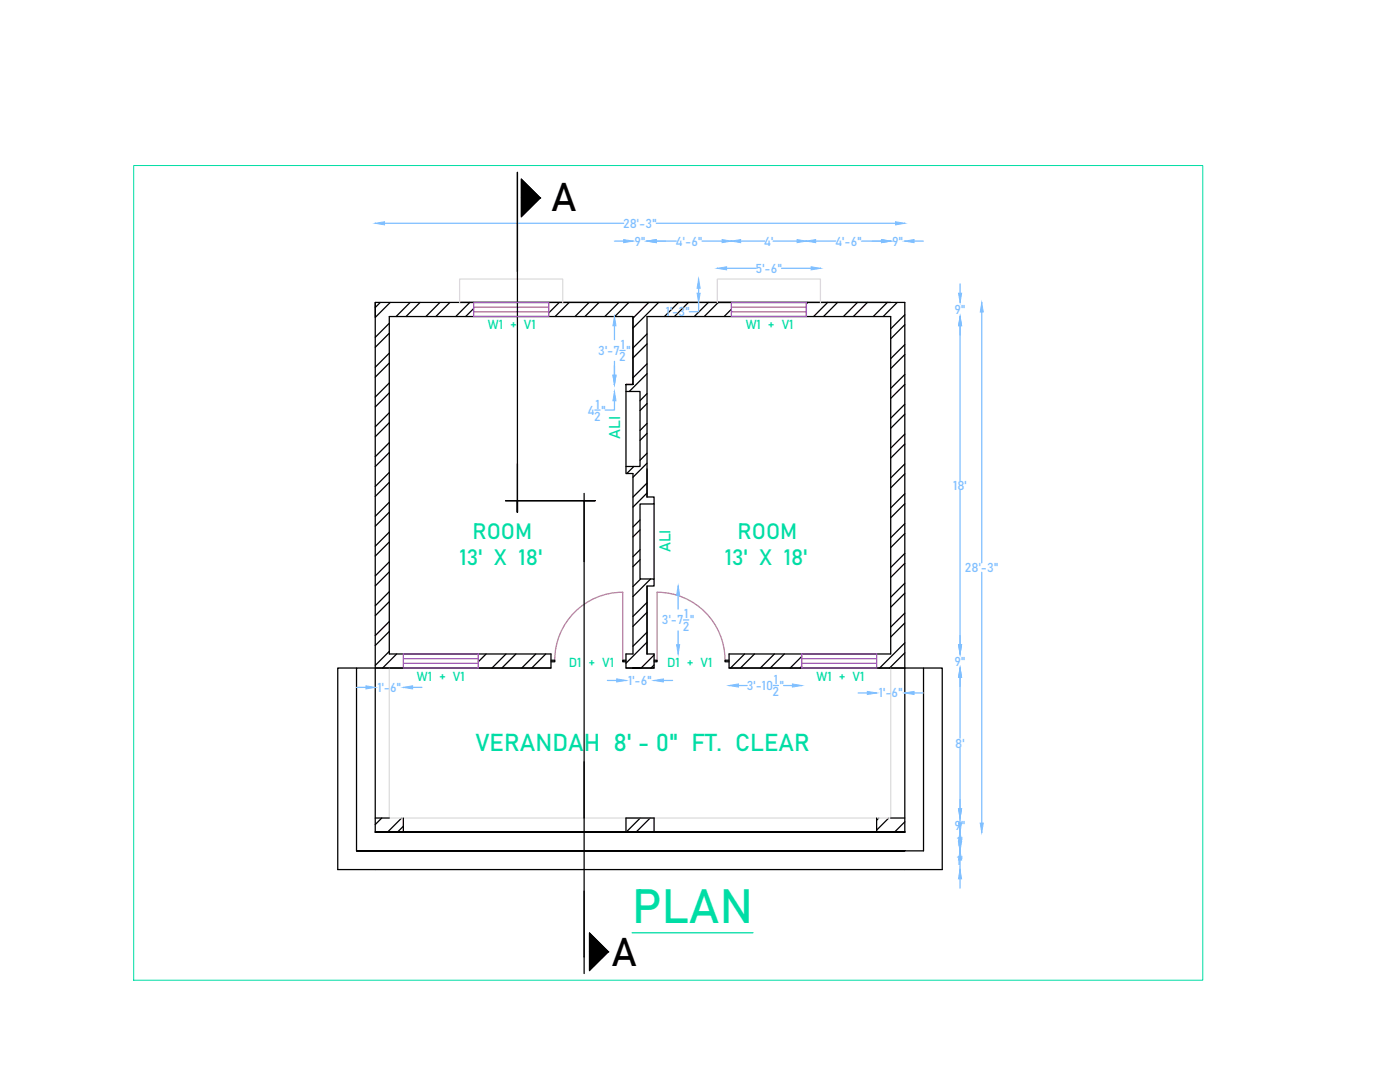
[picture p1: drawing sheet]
<svg xmlns="http://www.w3.org/2000/svg" width="279mm" height="216mm" viewBox="0 0 279 216" stroke-linecap="round" stroke-linejoin="round" font-family="sans-serif">
<!-- layer: 0 -->
<g fill="none" stroke="#000" stroke-width=".25">
<path d="M103.3 34.4v19.8M104.1 35.8l3.7 3.7-3.7 3.7zM74.9 60.3v2.9M75.9 60.3l-1 1.1M77.7 64.5l-2.8 2.8M77.7 70.5l-2.8 2.8M77.7 76.4l-2.8 2.8M77.7 66.5l-2.8 2.8M77.7 72.4l-2.8 2.8M77.7 78.4l-2.8 2.8M77.9 60.3l-3 3M81.9 60.3l-2.9 2.9"/>
<path d="M83.8 60.3l-2.8 2.9M87.8 60.3l-2.8 2.9M89.8 60.3l-2.8 2.9M91.7 60.3h86.1M93.8 60.3l-2.8 2.9M94.5 61.6l-1.6 1.6M111.6 60.3l-2.1 2.2M113.6 60.3l-2.8 2.9M117.6 60.3l-2.8 2.9M119.5 60.3l-2.8 2.9M123.5 60.3l-2.8 2.9M124.9 76.7v17.8h1.4v36h-1.4v2.8h2.8h-1.4"/>
<path d="M124.9 78.1h2.8v15h-2.8M125 76.7l-.1 .1M125.5 60.3l-2.8 2.9M126.3 63.2h-48.6v67.3h32.3v2.8h-35.1M126.3 63.2v13.5h-1.4h1.4zM129.1 66.6l-2.8 2.8M129.1 72.6l-2.8 2.8M129.1 78.5l-1.4 1.4M129.1 68.6l-2.8 2.8M129.1 74.6l-3.5 3.5M129.5 60.3l-3.2 3.2M131.4 60.3l-5.1 5.2"/>
<path d="M135.4 60.3l-2.8 2.9M137.4 60.3l-2.8 2.9M141.4 60.3l-2.8 2.9M143.2 60.3h2.8M143.4 60.3l-2.9 2.9M146 61.7l-1.5 1.5M161.2 60.3l-.3 .3M165.2 60.3l-2.8 2.9M167.2 60.3l-2.9 2.9M171.1 60.3l-2.8 2.9M173.1 60.3l-2.8 2.9M177.1 60.3l-2.8 2.9"/>
<path d="M179.1 60.3l-2.8 2.9M180.6 62.8l-2.8 2.8M180.6 68.8l-2.8 2.8M180.6 74.7l-2.8 2.8M180.6 64.8l-2.8 2.8M180.6 70.7l-2.8 2.9M180.6 76.7l-2.8 2.8M77.7 82.4l-2.8 2.8M77.7 88.3l-2.8 2.8M77.7 94.3l-2.8 2.8M77.7 84.3l-2.8 2.9M77.7 90.3l-2.8 2.8"/>
<path d="M77.7 96.2l-2.8 2.9M103.3 92.6v9.6M116.6 99.9v12.2M126.5 93.1l-1.4 1.4M129.1 84.5l-1.4 1.4M129.1 90.4l-1.4 1.4M129.1 96.4l-2.8 2.8M129.1 80.5l-1.4 1.4M129.1 86.5l-1.4 1.4M129.1 92.4l-2.8 2.8M129.1 98.4l-2.8 2.8M180.6 80.7l-2.8 2.8"/>
<path d="M180.6 86.6l-2.8 2.8M180.6 92.6l-2.8 2.8M180.6 98.5l-2.8 2.8M180.6 82.7l-2.8 2.8M180.6 88.6l-2.8 2.8M180.6 94.6l-2.8 2.8M77.7 100.2l-2.8 2.8M77.7 106.2l-2.8 2.8M77.7 112.1l-2.8 2.8M77.7 118.1l-2.8 2.8M77.7 102.2l-2.8 2.8M77.7 108.2l-2.8 2.8"/>
<path d="M77.7 114.1l-2.8 2.8M127.7 103.7l-1.4 1.5M127.7 109.7l-1.4 1.4M127.7 105.7l-1.4 1.4M127.7 111.7l-1.4 1.4M127.8 115.5l-1.5 1.6M129.1 116.9v13.6M129.8 115.5l-3.5 3.5M130.5 100.6v14.9M180.6 104.5l-2.8 2.8M180.6 110.4l-2.8 2.8M180.6 116.4l-2.8 2.8"/>
<path d="M180.6 100.5l-2.8 2.8M180.6 106.5l-2.8 2.8M180.6 112.4l-2.8 2.8M180.6 118.4l-2.8 2.8M71.2 133.3h-3.8v40.2h120.6v-40.2h-42.5M77.7 124l-2.8 2.8M77.7 130l-2.8 2.8M77.7 120.1l-2.8 2.8M77.7 126l-2.8 2.8M79.2 130.5l-2.8 2.8M80.5 133.1l-.2 .2M97 130.5l-1.5 1.5"/>
<path d="M101 130.5l-2.8 2.8M103 130.5l-2.8 2.8M106.9 130.5l-2.8 2.8M108.9 130.5l-2.8 2.8M110 133.3h-38.8v36.5M110 131.7h.7v.3h-.7M124.9 131.7h-.6v.3h.6M124.9 133.3h5.6M129.1 130.5v-13.6h1.4v-1.4h-2.8v-14.9h2.8v-1.4h-1.4v-36h48.7v67.3h-32.3v2.8h14.5M129.1 130.5h1.4v2.8h-2.8M129.1 120.2l-2.8 2.8M129.1 126.2l-2.8 2.8"/>
<path d="M129.1 122.2l-2.8 2.8M129.1 128.1l-4.2 4.2M130.5 131.7h.6v.3h-.6M130.5 130.7l-2.6 2.6M130.5 132.7l-.6 .6M145.5 131.7h-.8v.3h.8M148.6 130.5l-2.8 2.8M150.6 130.5l-2.8 2.8M154.5 130.5l-2.8 2.8M156.5 130.5l-2.8 2.8M160 131l-2.3 2.3M160 133l-.3 .3"/>
<path d="M180.6 122.3l-2.8 2.8M180.6 128.3l-5.1 5M180.6 124.3l-2.8 2.8M180.6 130.3l-3.1 3M184.3 133.3v36.5h-113.1h109.4M116.6 152v11.2M74.9 163.2h2.8M76.2 163.2l-1.3 1.3M77.7 166h-2.8v-105.7h105.7v105.7M80.2 163.2l-2.8 2.8M80.5 163.2v2.8h-5.6M80.5 164.9l-1.2 1.1"/>
<path d="M116.6 177.8v16.5M124.9 166v-2.8h5.6v2.8M127.8 163.2l-2.8 2.8M129.8 163.2l-2.9 2.8M175 163.2v2.8h5.6M175.4 163.2l-.4 .5M177.4 163.2l-2.4 2.4M177.8 166h2.8M177.8 163.2h2.8M180.6 166h-105.7h105.7M180.6 164l-2.1 2M180.6 166h-.1"/>
<path d="M117.6 186.2l3.8 3.7-3.8 3.7z"/>
</g>
<!-- layer: dashed lines -->
<path d="M91.7 60.3v-4.6h20.6v4.6M143.2 60.3v-4.6h20.5v4.6M77.7 133.3v29.9h100.1v-29.9" fill="none" stroke="#dcdcdc" stroke-width=".25"/>
<!-- layer: Windows -->
<g fill="none" stroke="#a15cb8" stroke-width=".25">
<path d="M94.5 60.3h15v2.9h-15zM94.5 61.3h15M94.5 62.2h15M109.5 60.3v2.9M146 61.3h14.9M146 62.2h14.9M160.9 60.3v2.9h-14.9v-2.9h14.9v1.9M160.9 62.2v1M80.5 130.5h15v2.8h-15zM80.5 131.4h15M80.5 132.4h15M95.5 130.5v2.8"/>
<path d="M160 130.5h15v2.8h-15zM160 130.5v2.8M160 131.4h15M160 132.4h15"/>
</g>
<!-- layer: Doors -->
<path d="M110.7 131.7a13.6 13.6 0 0 1 13.6-13.5v13.5M144.7 131.7a13.6 13.6 0 0 0-13.6-13.5v13.5" fill="none" stroke="#dd8a6e" stroke-width=".25"/>
<!-- layer: Dimensions -->
<g fill="none" stroke="#7fbfff" stroke-width=".25">
<path d="M74.9 44.5v.1M76.7 44.6h47.8M122.6 48.1h1.9M126.3 48.1h.1M129.1 48.1h.1M131 48.1h4M131 44.6h47.7M139.4 55.7h.1M139.4 57.5v1M140.1 48.1h4M143.2 53.5h.1M145 53.5h5.9"/>
<path d="M146 48.1h.1M147.8 48.1h4.8M154.3 48.1h4.8M156 53.5h5.9M160.9 48.1h.1M162.8 48.1h4M163.7 53.5h.1M171.9 48.1h4M177.8 48.1h.1M180.6 44.5v.1M180.6 48.1h.1M182.4 48.1h1.9"/>
<path d="M191.6 56.7v1.8M122.6 63.2h.1M122.6 76.7h.1M122.6 78.1h.1M122.6 80v1.8h-1.8M122.6 65v2.8M122.6 72.1v2.8M123.7 69.9h1.1M139.4 60.3v1.9h-1.8M191.6 63.2h.1M191.6 60.3h.1M191.6 65v30.9"/>
<path d="M195.9 60.4h.1M195.9 62.3v50M118.7 81.8h1.1M191.6 97.8v30.8M135.3 116.9h.1M135.3 118.8v2.7M195.9 114.2v50M71.2 137.2h1.8M74.9 137.2h.1M80.5 137.2h.1M82.3 137.2h1.9M121.2 135.8h1.9"/>
<path d="M124.9 135.8h.1M130.5 135.8h.1M132.4 135.8h1.8M135.3 130.5h.1M135.3 125.9v2.7M136.4 123.7h1.1M145.5 136.8h.1M147.4 136.8h1.7M154.3 136.8h1.1M156.4 136.8h1.7M160 136.8h.1M171.3 138.3h1.8"/>
<path d="M175 138.3h.1M180.6 138.3h.1M182.4 138.3h1.9M191.6 130.5h.1M191.6 133.3h.1M191.6 135.1v12.2M191.6 149.2v12.2M191.6 162.3v1.9M191.6 166.1v3.6M191.6 171.6v1.9M191.6 175.4v1.8M191.6 163.2h.1"/>
<path d="M191.6 166h.1M191.6 169.8h.1M191.6 173.5h.1M195.9 166.1h.1"/>
</g>
<g fill="#7fbfff" stroke="#7fbfff" stroke-width=".2">
<path d="M123.1 135.5l1.8 .3-1.8 .3z"/>
<path d="M130.5 135.8l1.9-.3v.6z"/>
<path d="M145.5 136.8l1.9-.3v.6z"/>
<path d="M158.1 136.5l1.9 .3-1.9 .3z"/>
<path d="M180.6 138.3l1.8-.3v.6z"/>
<path d="M173.1 138l1.9 .3-1.9 .3z"/>
<path d="M135.3 116.9l.3 1.9h-.6z"/>
<path d="M135 128.6h.6l-.3 1.9z"/>
<path d="M122.6 63.2l.3 1.8h-.6z"/>
<path d="M122.3 74.9h.6l-.3 1.8z"/>
<path d="M122.6 78.1l.3 1.9h-.6z"/>
<path d="M139.4 55.7l.3 1.8h-.6z"/>
<path d="M139.1 58.5h.6l-.3 1.8z"/>
<path d="M143.2 53.5l1.8-.3v.6z"/>
<path d="M161.9 53.2l1.8 .3-1.8 .3z"/>
<path d="M80.5 137.2l1.8-.4v.7z"/>
<path d="M73 136.8l1.9 .4-1.9 .3z"/>
<path d="M175.9 47.8l1.9 .3-1.9 .3z"/>
<path d="M180.6 48.1l1.8-.3v.6z"/>
<path d="M160.9 48.1l1.9-.3v.6z"/>
<path d="M159.1 47.8l1.8 .3-1.8 .3z"/>
<path d="M146 48.1l1.8-.3v.6z"/>
<path d="M144.1 47.8l1.9 .3-1.9 .3z"/>
<path d="M129.1 48.1l1.9-.3v.6z"/>
<path d="M124.5 47.8l1.8 .3-1.8 .3z"/>
<path d="M178.7 44.2l1.9 .4-1.9 .3z"/>
<path d="M74.9 44.6l1.8-.4v.7z"/>
<path d="M191.3 128.6h.6l-.3 1.9z"/>
<path d="M191.6 133.3l.3 1.8h-.6z"/>
<path d="M191.3 161.4h.6l-.3 1.8z"/>
<path d="M191.6 166l.3 1.9h-.6z"/>
<path d="M191.6 169.8l.3 1.8h-.6z"/>
<path d="M191.3 164.2h.6l-.3 1.8z"/>
<path d="M191.6 173.5l.3 1.9h-.6z"/>
<path d="M191.3 167.9h.6l-.3 1.9z"/>
<path d="M191.6 63.2l.3 1.8h-.6z"/>
<path d="M191.3 58.5h.6l-.3 1.8z"/>
<path d="M195.6 164.2h.6l-.3 1.9z"/>
<path d="M195.9 60.4l.3 1.9h-.6z"/>
</g>
<!-- layer: Text -->
<path d="M126.2 186.1h24.1" fill="none" stroke="#00dda5" stroke-width=".25"/>
<!-- layer: SECTION LINE -->
<path d="M103.3 34.4v67.8M116.6 98.5v1.4h2.2h-17.9h15.7v91" fill="none" stroke="#000" stroke-width=".25"/>
<!-- layer: 0 -->
<g fill="#000" stroke="#000" stroke-width=".2">
<path d="M104.1 35.8l3.7 3.7h-3.7zM104.1 39.5v3.7l3.7-3.7z"/>
<path d="M117.6 186.2l3.8 3.7h-3.8zM117.6 189.9v3.7l3.8-3.7z"/>
</g>
<!-- layer: Text -->
<path d="M26.7 33h213.3v162.6h-213.3z" fill="none" stroke="#00dda5" stroke-width=".2"/>
<text font-size="9.5" fill="#00dda5" x="126.2" y="184.2">PLAN</text>
<g font-size="7.9">
<text x="110" y="42.1">A</text>
<text x="122.1" y="192.8">A</text>
</g>
<text font-size="4.8" fill="#00dda5" x="94.9" y="149.8">VERANDAH 8' - 0&quot; FT. CLEAR</text>
<g font-size="4.4" fill="#00dda5">
<text x="94.3" y="107.5">ROOM</text>
<text x="147.2" y="107.5">ROOM</text>
<text x="91.7" y="112.7">13' X 18'</text>
<text x="144.6" y="112.7">13' X 18'</text>
</g>
<g font-size="3.1" fill="#00dda5">
<text x="123.8" y="87.6" transform="rotate(-90 123.8 87.6)">ALI</text>
<text x="133.8" y="110.2" transform="rotate(-90 133.8 110.2)">ALI</text>
</g>
<g font-size="2.6" fill="#7fbfff">
<text x="124.4" y="45.5">28'-3&quot;</text>
<text x="126.6" y="49">9&quot;</text>
<text x="134.8" y="49">4'-6&quot;</text>
<text x="152.5" y="49">4'</text>
<text x="166.6" y="49">4'-6&quot;</text>
<text x="178" y="49">9&quot;</text>
<text x="150.8" y="54.4">5'-6&quot;</text>
<text x="132.9" y="63.1">1'-3&quot;</text>
<text x="190.5" y="62.7">9&quot;</text>
<text x="119.4" y="70.8">3'-7 &quot;</text>
<text x="123.9" y="69.6">1</text>
<text x="123.6" y="72.1">2</text>
<text x="117.3" y="82.7">4 &quot;</text>
<text x="118.6" y="84">2</text>
<text x="118.9" y="81.5">1</text>
<text x="190.2" y="97.7">18'</text>
<text x="192.6" y="114.1">28'-3&quot;</text>
<text x="132.1" y="124.6">3'-7 &quot;</text>
<text x="136.3" y="125.8">2</text>
<text x="136.6" y="123.4">1</text>
<text x="125.3" y="136.7">1'-6&quot;</text>
<text x="149" y="137.7">3'-10 &quot;</text>
<text x="154.5" y="136.5">1</text>
<text x="190.5" y="132.8">9&quot;</text>
<text x="75.3" y="138">1'-6&quot;</text>
<text x="154.2" y="138.9">2</text>
<text x="175.4" y="139.2">1'-6&quot;</text>
<text x="190.6" y="149.2">8'</text>
<text x="190.5" y="165.5">9&quot;</text>
<text x="190.9" y="168.8">1'</text>
<text x="190.9" y="172.6">1'</text>
</g>
<g font-size="2.6" fill="#00dda5">
<text x="97.4" y="65.7">W1 + V1</text>
<text x="148.8" y="65.7">W1 + V1</text>
<text x="83.2" y="136">W1 + V1</text>
<text x="113.5" y="133">D1 + V1</text>
<text x="133.1" y="133">D1 + V1</text>
<text x="163" y="136">W1 + V1</text>
</g>
</svg>
